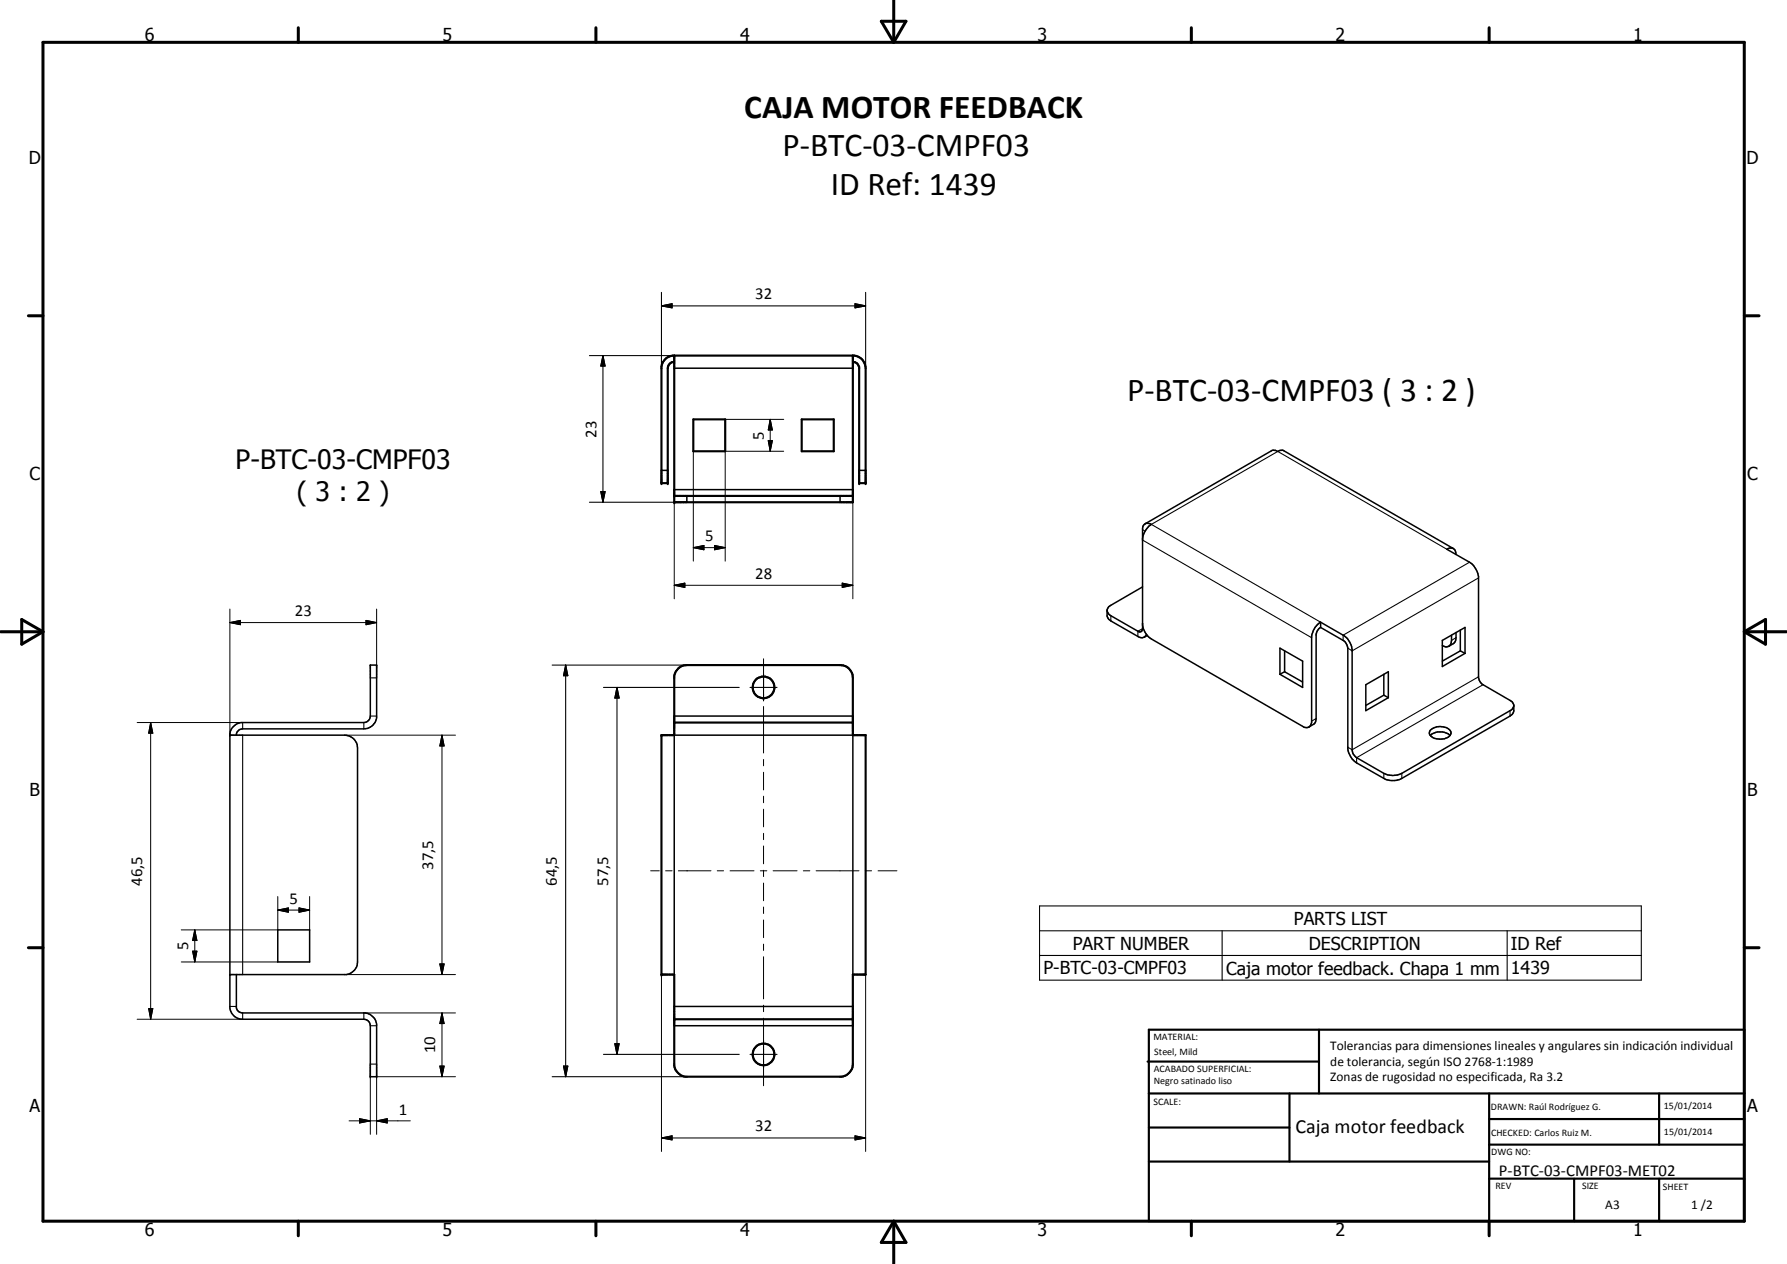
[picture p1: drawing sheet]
<svg xmlns="http://www.w3.org/2000/svg" width="420mm" height="297mm" viewBox="0 0 420 297" stroke-linecap="round" stroke-linejoin="round" font-family="sans-serif">
<g fill="none" stroke="#000" stroke-width=".51">
<path d="M158.5 85a1.52 1.52 0 0 0-1.5 1.5v27h-1.5v-27.4a3.1 3.1 0 0 1 2.6-2.5h42.8a3 3 0 0 1 2.6 2.9v27h-1.5v-27.3l-.4-.7-.5-.4-.6-.1M158.5 83.6v34.4h42v-34.4M163 98.6h7.5v7.4h-7.5zM188.5 98.6h7.5v7.4h-7.5zM158.5 116.5h42M159.4 157.1l.9-.6 1.2-.2h36a2.96 2.96 0 0 1 3 3v13.5h3v56.2h-3v21.1a3.1 3.1 0 0 1-2.6 2.9h-36.8a3.2 3.2 0 0 1-2.6-2.6v-21.4h-3v-56.2h3v-13.9l.4-1.1zM158.5 169.8h42M158.5 239.5h42M269.8 249.5h40.3M270.1 242h140v45h-140zM270.1 257h140M303.2 257v16"/>
<path d="M310.1 242v15M350.1 257v30M390.1 257v12M270.1 265h33.1M270.1 273h80M350.1 277h60M350.1 269h60M350.1 263h60M370.1 277v10M390.1 277v10"/>
<circle cx="179.5" cy="161.5" r="2.55"/>
<circle cx="179.5" cy="247.8" r="2.55"/>
</g>
<g fill="#000">
<circle cx="158.5" cy="83.6" r=".25"/>
<circle cx="200.5" cy="83.6" r=".25"/>
<circle cx="155.5" cy="113.5" r=".25"/>
<circle cx="157" cy="113.5" r=".25"/>
<circle cx="158.5" cy="116.5" r=".25"/>
<circle cx="158.5" cy="118" r=".25"/>
<circle cx="202" cy="113.5" r=".25"/>
<circle cx="203.5" cy="113.5" r=".25"/>
<circle cx="54" cy="172.8" r=".18"/>
<circle cx="155.5" cy="172.8" r=".25"/>
<circle cx="158.5" cy="169.8" r=".25"/>
<circle cx="200.5" cy="169.8" r=".25"/>
<circle cx="54" cy="229" r=".18"/>
<circle cx="155.5" cy="229" r=".25"/>
<circle cx="158.5" cy="239.5" r=".25"/>
<circle cx="200.5" cy="239.5" r=".25"/>
<circle cx="87.1" cy="253" r=".18"/>
<circle cx="88.5" cy="253" r=".18"/>
</g>
<g fill="none" stroke="#000" stroke-width=".35">
<path d="M158.5 86.5h42M155.5 110.5h1.5M158.5 115.1h42M161.5 116.5v1.5M197.5 116.5v1.5M202 110.5h1.5M268.6 137.9l-7.4 4.3a1.56 1.56 0 0 0-.9 1.2M269.2 123.1l-.4 .5-.2 .6v23.5l-.2 .6-.7 .2-6.5-3.8-.5-.4-.4-.9M269.2 123.1l29.9-17.3h.8a.72 .72 0 0 0 1.1 0h.7l40 23.1M269.2 123.1l.7-.1 .8 .2a4.9 4.9 0 0 0-2.1 3.4M341.7 128.9l-.7-.1-.8 .3 5.3 3a5.2 5.2 0 0 1 2.1 3.4v23.8l.3 .8 .6 .7 6.5 3.8a1.56 1.56 0 0 1 .9 1.2M341.7 128.9l.5 .6 .1 .8"/>
<path d="M260.3 143.4a2.42 2.42 0 0 0 .4 2.1l7.1 4.2 1.1 .1 .7-.7M268.6 146.9a4.7 4.7 0 0 0 2.1 3.3l35.8 20.7 .6 .1 .7-.1M269.7 149.4l-.6 .3M300.9 152.3l5.4 3.1v6.1l-5.4-3zM302 153v4.9M302 157.9l-1.1 .6M302 157.9l4.3 2.4M310.5 147.4l5.5 3.2 .6 .7 .3 .8v23.8a4.9 4.9 0 0 0 2.1 3.4l6.4 3.6a4.5 4.5 0 0 0 4.2 0l25.9-15a2.42 2.42 0 0 0 .4-2.1M310.5 146.2l5.3 3.1a4.8 4.8 0 0 1 2.1 3.3l.1 24.1 .2 .5 .8 .9 6.4 3.6a4.7 4.7 0 0 0 4.2 0l25.7-14.8 .5-.7 .1-.4M310.5 146.2a5 5 0 0 0-2.1 3.3v20.3l-.3 .8-.3 .3M310.5 147.4l-.8 .8-.3 .8v19.9l-.4 1.2-1.2 .8M310.5 146.2v1.2"/>
<path d="M325.4 158.5v4.9M339.1 150.5l5.4-3.1v6.1l-5.4 3.1zM339.1 151.7l.8 .3 .7-.1M341.3 149.3a2.57 2.57 0 0 1-.7 2.6M342.3 148.6l-.1 2.1-.5 .6-1.1 .6M343.4 148v5M343.4 153l1.1 .5M343.4 153l-4.3 2.4M54 172.8h27.1a3 3 0 0 1 3 3v50.3a3.1 3.1 0 0 1-2.7 2.9h-27.4M55.6 172.8a1.43 1.43 0 0 1 1.5-1.5h28.4a3 3 0 0 0 3-2.6v-12.4h-1.4l-.1 12.3a1.49 1.49 0 0 1-1.5 1.2h-28.8a3.2 3.2 0 0 0-2.7 2.6v64.5a3.1 3.1 0 0 0 2.7 2.6h28.8a1.52 1.52 0 0 1 1.6 1.5v12h1.4v-12.3a3.1 3.1 0 0 0-2.6-2.7h-28.8l-.6-.1-.5-.3-.4-.7v-7.9M158.5 168.3h42M321.1 160.9l5.3-3v6.1l-5.3 3z"/>
<path d="M325.4 163.4l1 .6M325.4 163.4l-4.3 2.4M336.3 172.8l.4-.3a3.7 3.7 0 0 1 4 .1l.2 .2M336.3 171.6a3.3 3.3 0 0 1 4.8 .3 1.52 1.52 0 0 1-1.5 1.7 2.99 2.99 0 0 1-3.5-1.2zM65.3 218.5h7.5v7.6h-7.5zM158.5 229v-56.2h42v56.2M158.5 236.5h42M158.5 241h42"/>
</g>
<g fill="none" stroke="#000" stroke-width=".25">
<path d="M155.5 71.9l2.5-.5v.9zM155.5 71.9h48M155.5 68.7v17.8M201 71.4l2.5 .5-2.5 .4zM203.5 68.7v17.8M138.6 83.6h19.9M141.8 83.6l.5 2.4h-1zM141.8 83.6v34.4M138.6 118h22.9M141.3 115.5h1l-.5 2.5zM268.6 124.5l.6 .3M268.6 126.9l39.8 23"/>
<path d="M340.2 129.1l-39.8-23-29.7 17.1 39.8 23M345.5 132.1l-29.7 17.2v1.2M347.6 135.8l-29.7 17.2-1-.7M87.1 159.3h1.4M129.8 156.3h31.7M133 156.3l.5 2.5h-1zM133 156.3v96.7M179.5 158.4v6.3M261.2 144.7v1.2M268.9 147.9l-.3-.2-1.1 .6v1.3M342.3 149.9l-1 .6M347.6 159l-29.7 17.2-1-.6"/>
<path d="M57.1 169.8v1.5M57.1 172.8v56.2M85.5 169.8v1.5M87.1 168.3h1.4M141.9 161.5h31.9M145.1 161.5l.5 2.5h-1zM145.1 161.5v86.3M176.3 161.5h6.4M309.4 168.9l-1 .6M348.7 160.9l-29.7 17.2v1.2M355 167v1.3M325.4 181.7v1.2"/>
<path d="M329.6 181.7v1.2M244.4 212.9h141.5v17.4h-141.5zM244.4 218.7h141.5M287.3 218.7v11.6M354.4 218.7v11.6M54 236.5h1.6M57.1 238v1.5M85.5 238v1.5M244.4 224.5h141.5M87.1 250.1h1.4M87.1 241h1.4M129.8 253h31.7"/>
<path d="M132.5 250.5h1l-.5 2.5zM141.9 247.8h31.9M144.6 245.3h1l-.5 2.5zM176.3 247.8h6.4M179.5 244.6v6.4"/>
</g>
<g fill="none" stroke="#000" stroke-width=".71">
<path d="M10.1 9.9h400v277.1h-400zM70.1 6.5v3.4M140.1 6.5v3.4M207.2 5h5.8l-2.9 4.9zM210.1 0v9.9M280.1 6.5v3.4M350.1 6.5v3.4M6.7 74.2h3.4M410.1 74.2h3.5M.1 148.5h10M5.1 145.6l5 2.9-5 2.9zM410.1 148.5h10"/>
<path d="M410.1 148.5l5-2.9v5.8zM6.7 222.7h3.4M410.1 222.7h3.5M70.1 287v3.4M140.1 287v3.4M210.1 287v10M210.1 287l2.9 5h-5.8zM280.1 287v3.4M350.1 287v3.4"/>
</g>
<g fill="#000">
<path d="M155.5 71.9l2.5-.5v.9zM201 71.4l2.5 .5-2.5 .4zM141.8 83.6l.5 2.4h-1zM141.3 115.5h1l-.5 2.5zM180.6 103.5h1l-.5 2.5zM181.1 98.6l.5 2.4h-1zM158.5 137.5l2.5-.5v1zM163 128.7l2.5-.5v1zM168 128.2l2.5 .5-2.5 .5zM198 137l2.5 .5-2.5 .5zM54 146.3l2.5-.5v1zM86.1 145.8l2.4 .5-2.4 .5z"/>
<path d="M133 156.3l.5 2.5h-1zM35.4 169.8l.5 2.5h-.9zM103.9 172.8l.5 2.5h-1zM145.1 161.5l.5 2.5h-1zM65.3 213.9l2.5-.5v1zM70.3 213.4l2.5 .5-2.5 .5zM35 237h.9l-.5 2.5zM45.3 223.5h1l-.5 2.6zM45.8 218.5l.5 2.5h-1zM103.4 226.5h1l-.5 2.5zM103.4 250.5h1l-.5 2.5zM103.9 238l.5 2.5h-1z"/>
<path d="M132.5 250.5h1l-.5 2.5zM144.6 245.3h1l-.5 2.5zM84.5 262.9l2.6 .5-2.6 .5zM88.5 263.4l2.5-.5v1zM155.5 267.4l2.5-.5v1zM201 266.9l2.5 .5-2.5 .5z"/>
</g>
<g fill="none" stroke="#000" stroke-width=".24">
<path d="M170.5 98.6h13.8M181.1 98.6l.5 2.4h-1zM181.1 98.6v7.4M158.5 115.1v25.6M163 106v25.9M180.6 103.5h1l-.5 2.5zM184.3 106h-13.8v25.9M200.5 115.1v25.6M158.5 137.5l2.5-.5v1zM158.5 137.5h42M163 128.7l2.5-.5v1zM163 128.7h7.5"/>
<path d="M168 128.2l2.5 .5-2.5 .5zM198 137l2.5 .5-2.5 .5zM54 146.3l2.5-.5v1zM54 146.3h34.5M54 143.1v29.7M86.1 145.8l2.4 .5-2.4 .5zM88.5 143.1v16.2M179.5 154.8v6.7M32.2 169.8h24.9M35.4 169.8l.5 2.5h-.9zM35.4 169.8v69.7M81.1 172.8h26"/>
<path d="M103.9 172.8l.5 2.5h-1zM103.9 172.8v56.2M179.5 163v1.5M179.5 166v11M179.5 178.5v1.5M179.5 181.5v4.1M179.5 187.1v1.5M179.5 190.2v4.1M179.5 195.8v1.5M179.5 198.8v4.2M45.8 218.5l.5 2.5h-1zM45.8 218.5v7.6"/>
<path d="M65.3 213.9l2.5-.5v1zM65.3 213.9h7.5M65.3 210.7v7.8h-22.7M70.3 213.4l2.5 .5-2.5 .5zM72.8 210.7v7.8M153 204.6h2M156.5 204.6h1.5M159.5 204.6h7.7M168.6 204.6h1.5M171.7 204.6h5.6M178.8 204.6h1.5M179.5 204.5v1.5"/>
<path d="M179.5 207.5v4.2M179.5 213.1v1.6M179.5 216.2v4.1M181.8 204.6h5.6M188.9 204.6h1.5M191.9 204.6h10.1M203.4 204.6h1.5M206.4 204.6h4.5M32.2 239.5h24.9M35 237h.9l-.5 2.5zM42.6 226.1h22.7M45.3 223.5h1l-.5 2.6z"/>
<path d="M81.1 229h26M85.5 238h21.6M103.4 226.5h1l-.5 2.5zM103.9 238l.5 2.5h-1zM103.9 238v15M155.5 229v41.6M179.5 221.9v1.5M179.5 224.8v9.9M179.5 236.2v1.5M179.5 239.3v5.6M203.5 229v41.6M87.1 250.1v16.5"/>
<path d="M88.5 250.1v16.5M88.5 253h18.6M103.4 250.5h1l-.5 2.5zM179.5 246.4v1.5M179.5 249.4v5.7M82.1 263.4h14.4M84.5 262.9l2.6 .5-2.6 .5zM88.5 263.4l2.5-.5v1zM155.5 267.4l2.5-.5v1zM155.5 267.4h48M201 266.9l2.5 .5-2.5 .5z"/>
</g>
<g font-size="7.9">
<text x="175" y="27.8">CAJA MOTOR FEEDBACK</text>
<text x="184" y="36.7">P-BTC-03-CMPF03</text>
<text x="195.3" y="45.8">ID Ref: 1439</text>
<text x="265" y="94.3">P-BTC-03-CMPF03 ( 3 : 2 )</text>
</g>
<g font-size="6.3">
<text x="55.4" y="110.3">P-BTC-03-CMPF03</text>
<text x="69.8" y="117.8">( 3 : 2 )</text>
</g>
<text font-size="4.7" x="304.6" y="266.2">Caja motor feedback</text>
<g font-size="4.2">
<text x="34" y="9.6">6</text>
<text x="104" y="9.6">5</text>
<text x="174" y="9.6">4</text>
<text x="244" y="9.6">3</text>
<text x="314" y="9.6">2</text>
<text x="384" y="9.6">1</text>
<text x="6.8" y="38.7">D</text>
<text x="410.6" y="38.7">D</text>
<text x="7" y="112.9">C</text>
<text x="410.8" y="112.9">C</text>
<text x="7" y="187.1">B</text>
<text x="410.8" y="187.1">B</text>
<text x="304.2" y="217.4">PARTS LIST</text>
<text x="252.2" y="223.2">PART NUMBER</text>
<text x="307.7" y="223.2">DESCRIPTION</text>
<text x="355.3" y="223.3">ID Ref</text>
<text x="245.4" y="229">P-BTC-03-CMPF03</text>
<text x="288.3" y="229">Caja motor feedback. Chapa 1 mm</text>
<text x="355.3" y="229">1439</text>
<text x="7" y="261.4">A</text>
<text x="410.8" y="261.4">A</text>
<text x="34" y="290.4">6</text>
<text x="104" y="290.4">5</text>
<text x="174" y="290.4">4</text>
<text x="244" y="290.4">3</text>
<text x="314" y="290.4">2</text>
<text x="384" y="290.4">1</text>
</g>
<g font-size="3.9">
<text x="177.5" y="70.3">32</text>
<text x="140.2" y="102.8" transform="rotate(-90 140.2 102.8)">23</text>
<text x="179.6" y="103.3" transform="rotate(-90 179.6 103.3)">5</text>
<text x="165.8" y="127.2">5</text>
<text x="177.5" y="136">28</text>
<text x="69.3" y="144.8">23</text>
<text x="33.4" y="208.2" transform="rotate(-90 33.4 208.2)">46,5</text>
<text x="101.8" y="204.4" transform="rotate(-90 101.8 204.4)">37,5</text>
<text x="130.9" y="208.2" transform="rotate(-90 130.9 208.2)">64,5</text>
<text x="143" y="208.2" transform="rotate(-90 143 208.2)">57,5</text>
<text x="68.1" y="212.3">5</text>
<text x="44.3" y="223.3" transform="rotate(-90 44.3 223.3)">5</text>
<text x="102.4" y="247.5" transform="rotate(-90 102.4 247.5)">10</text>
<text x="93.8" y="261.9">1</text>
<text x="177.5" y="265.9">32</text>
<text x="352.4" y="276.3">P-BTC-03-CMPF03-MET02</text>
</g>
<g font-size="3.1">
<text x="312.7" y="246.8">Tolerancias para dimensiones lineales y angulares sin indicación individual</text>
<text x="312.7" y="250.4">de tolerancia, según ISO 2768-1:1989</text>
<text x="312.7" y="254">Zonas de rugosidad no especificada, Ra 3.2</text>
<text x="377.4" y="284.1">A3</text>
<text x="397.6" y="284.2">1 /2</text>
</g>
<g font-size="2.4">
<text x="271.2" y="244.4">MATERIAL:</text>
<text x="271.3" y="252">ACABADO SUPERFICIAL:</text>
<text x="271.4" y="247.9">Steel, Mild</text>
<text x="271.3" y="254.6">Negro satinado liso</text>
<text x="271.2" y="259.7">SCALE:</text>
<text x="350.6" y="260.8">DRAWN: Raúl Rodríguez G.</text>
<text x="391.2" y="260.6">15/01/2014</text>
<text x="350.6" y="267">CHECKED: Carlos Ruiz M.</text>
<text x="391.2" y="266.7">15/01/2014</text>
<text x="350.6" y="271.4">DWG NO:</text>
<text x="351.6" y="279.3">REV</text>
<text x="372" y="279.4">SIZE</text>
<text x="391" y="279.6">SHEET</text>
</g>
</svg>
